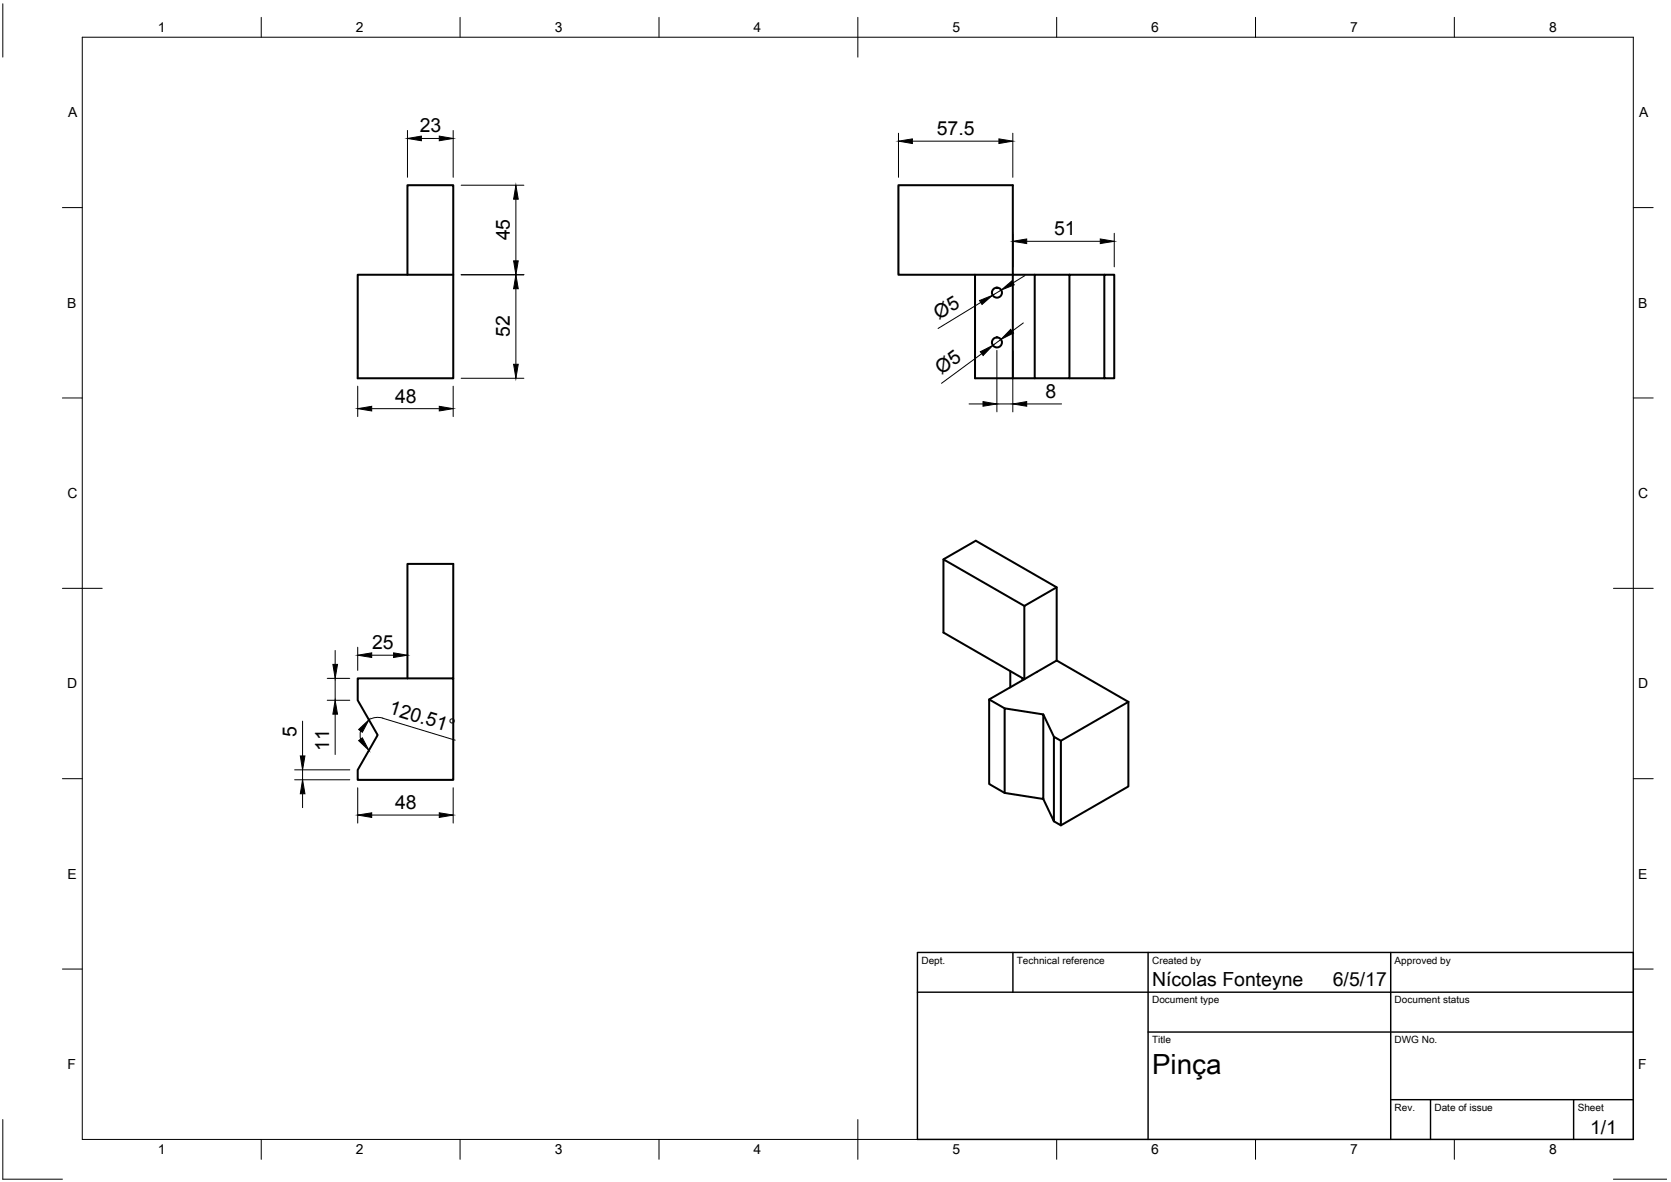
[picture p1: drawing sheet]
<svg xmlns="http://www.w3.org/2000/svg" width="420mm" height="297mm" viewBox="0 0 420 297" stroke-linecap="round" stroke-linejoin="round" font-family="sans-serif">
<!-- layer: Visible -->
<g fill="none" stroke="#000" stroke-width=".51">
<path d="M225.9 46.5h28.8v22.5h-28.8zM102.5 69v-22.5h11.5v48.6h-24.1v-26.1h24.1M245.2 69v26.1h15M260.2 69h-5.5v26.1M268.9 69h-8.7v26.1h8.7v-26.1h8.8M268.9 95.1h8.8v-26.1h2.5v26.1h-2.5M237.2 140.6l8.1-4.7 20.4 11.7v18.4M265.7 147.6l-8.1 4.7v18.4l-20.4-11.7v-18.4l20.4 11.7M102.5 170.5v-28.8h11.5v54.3h-24.1v-2.5l5.1-8.8-5.1-8.7v-5.5h24.1M248.7 175.8l17-9.8 18 10.4M252.6 178l9.7 1.5v21.3l-9.7-1.5zM252.6 178l-3.9-2.2v21.2l3.9 2.3"/>
<path d="M254 168.6v4.1M257 170.4l.1 .5M262.3 179.5l2.7 5.6M283.7 176.4l-17 9.8v21.2l-1.7-1M283.7 176.4v21.2l-17 9.8M266.7 186.2l-1.7-1.1v21.3l-2.7-5.6"/>
<circle cx="250.7" cy="73.5" r="1.26"/>
<circle cx="250.7" cy="86.1" r="1.26"/>
</g>
<!-- layer: Border -->
<g fill="none" stroke="#000" stroke-width=".25">
<path d="M.7 1v13.4M20.7 9.4h390v276.9h-390zM65.7 4.4v5M115.7 4.4v5M165.7 4.4v5M215.7 4.4v10M265.7 4.4v5M315.7 4.4v5M365.7 4.4v5M15.7 52.2h5M410.7 52.2h5M15.7 100h5"/>
<path d="M410.7 100h5M15.7 147.8h10M405.7 147.8h10M15.7 195.7h5M410.7 195.7h5M15.7 243.5h5M410.7 243.5h5M.7 281.3v15h15M65.7 286.3v5M115.7 286.3v5M165.7 286.3v5M215.7 281.3v10"/>
<path d="M265.7 286.3v5M315.7 286.3v5M365.7 286.3v5M405.7 296.3h13.4"/>
</g>
<!-- layer: TitleBlock -->
<path d="M230.7 239.4h180v46.9h-180zM254.7 239.4v9.9M288.7 239.4v46.9M349.7 239.4v46.9M230.7 249.3h180M288.7 259.4h122M349.7 276.4h61M359.7 276.4v9.9M395.7 276.4v9.9" fill="none" stroke="#000" stroke-width=".36"/>
<!-- layer: Dimensions -->
<g fill="none" stroke="#000" stroke-width=".25">
<path d="M102.5 32.8v11.8M105.9 34.8h4.6M113.9 32.8v11.8M225.9 33.5v11.1M229.4 35.5h21.8M254.7 33.5v11.1M116 46.5h15.7M129.7 50.1v15.5M254.7 58.6v8.5M280.2 58.6v8.5M116 69h15.7M129.7 72.6v18.9"/>
<path d="M246.6 76l-10.7 6.6M251.7 72.9l-2.1 1.3M257.7 69.3l-3 1.8M258.2 60.6h18.5M89.9 97v7.7M113.9 97v7.7M116 95.1h15.7M246.9 88.9l-10.2 7.4M250.7 88.1v15.4M251.7 85.3l-2 1.5M254.7 88.1v15.4M257.3 81.2l-2.8 2"/>
<path d="M93.5 102.7h17M243.7 101.5h3.5M250.7 101.5h4M258.2 101.5h8.7M82.3 170.5h5.7M82.3 176h5.7M84.3 163.5v3.5M84.3 170.5v5.5M84.3 179.5v10.1M89.9 162.6v5.9M93.5 164.7h5.5M102.5 162.6v5.9"/>
<path d="M74.1 196h13.9M74.1 193.5h13.9M76.1 181.2v8.8M76.1 193.5v2.5M76.1 199.5v3.5M89.9 198v8.8M90.7 183.7v2.1M92.8 180.9l1.7-.6 1.8 .2 18.2 5.5M113.9 198v8.8M93.5 204.8h17"/>
</g>
<g fill="#000" stroke="#000" stroke-width=".25">
<path d="M102.5 34.8l3.4-.6v1.2zM110.5 34.2l3.4 .6-3.4 .6zM225.9 35.5l3.5-.6v1.2zM251.2 34.9l3.5 .6-3.5 .6zM129.7 46.5l.6 3.6h-1.2zM129.1 65.6h1.2l-.6 3.4zM129.7 69l.6 3.6h-1.2zM246.3 75.5l3.3-1.3-2.7 2.3zM251.7 72.9l2.7-2.3 .6 1zM254.7 60.6l3.5-.6v1.2zM276.7 60l3.5 .6-3.5 .6zM129.1 91.5h1.2l-.6 3.6z"/>
<path d="M246.5 88.4l3.2-1.6-2.5 2.5zM254.1 82.8l.7 .9-3.1 1.6zM89.9 102.7l3.6-.6v1.2zM110.5 102.1l3.4 .6-3.4 .6zM247.2 100.9l3.5 .6-3.5 .6zM254.7 101.5l3.5-.6v1.2zM83.7 167h1.2l-.6 3.5zM84.3 176l.6 3.5h-1.2zM89.9 164.7l3.6-.6v1.1zM99 164.1l3.5 .6-3.5 .5zM76.1 196l.6 3.5h-1.2zM75.5 190h1.2l-.6 3.5z"/>
<path d="M90.2 183.3l2.6-2.4-1.7 3.1zM90.2 186.1l.9-.7 1.7 3.2zM89.9 204.8l3.6-.5v1.1zM110.5 204.3l3.4 .5-3.4 .6z"/>
</g>
<text font-size="7" x="289.7" y="269.9">Pinça</text>
<g font-size="4.9">
<text x="105.5" y="33.2">23</text>
<text x="235.5" y="33.9">57.5</text>
<text x="265" y="59.1">51</text>
<text x="128.2" y="60.4" transform="rotate(-90 128.2 60.4)">45</text>
<text x="236.1" y="80.4" transform="rotate(-31 236.1 80.4)">Ø5</text>
<text x="128.2" y="84.8" transform="rotate(-90 128.2 84.8)">52</text>
<text x="236.8" y="94.1" transform="rotate(-36 236.8 94.1)">Ø5</text>
<text x="99.3" y="101.2">48</text>
<text x="262.9" y="100">8</text>
<text x="93.5" y="163.1">25</text>
<text x="97.6" y="179.3" transform="rotate(17 97.6 179.3)">120.51°</text>
<text x="74.5" y="185.2" transform="rotate(-90 74.5 185.2)">5</text>
<text x="82.8" y="188.6" transform="rotate(-90 82.8 188.6)">11</text>
<text x="99.3" y="203.3">48</text>
<text x="289.7" y="247.8">Nícolas Fonteyne</text>
<text x="335.1" y="247.8">6/5/17</text>
<text x="399.8" y="284.9">1/1</text>
</g>
<g font-size="3.5">
<text x="39.7" y="8.1">1</text>
<text x="89.5" y="8.1">2</text>
<text x="139.5" y="8.1">3</text>
<text x="189.4" y="8.1">4</text>
<text x="239.5" y="8.1">5</text>
<text x="289.4" y="8.1">6</text>
<text x="339.5" y="8.1">7</text>
<text x="389.5" y="8.1">8</text>
<text x="17.1" y="29.5">A</text>
<text x="412.1" y="29.5">A</text>
<text x="16.9" y="77.3">B</text>
<text x="411.9" y="77.3">B</text>
<text x="16.9" y="125.2">C</text>
<text x="411.9" y="125.2">C</text>
<text x="16.9" y="173">D</text>
<text x="411.9" y="173">D</text>
<text x="16.9" y="220.9">E</text>
<text x="411.9" y="220.9">E</text>
<text x="16.9" y="268.7">F</text>
<text x="411.9" y="268.7">F</text>
<text x="39.7" y="290.1">1</text>
<text x="89.5" y="290.1">2</text>
<text x="139.5" y="290.1">3</text>
<text x="189.4" y="290.1">4</text>
<text x="239.5" y="290.1">5</text>
<text x="289.4" y="290.1">6</text>
<text x="339.5" y="290.1">7</text>
<text x="389.5" y="290.1">8</text>
</g>
<g font-size="2.5">
<text x="231.7" y="242.1">Dept.</text>
<text x="255.7" y="242.1">Technical reference</text>
<text x="289.7" y="242.1">Created by</text>
<text x="350.7" y="242.1">Approved by</text>
<text x="289.7" y="252.1">Document type</text>
<text x="350.7" y="252.1">Document status</text>
<text x="289.7" y="262.1">Title</text>
<text x="350.7" y="262.1">DWG No.</text>
<text x="350.7" y="279.1">Rev.</text>
<text x="360.7" y="279.1">Date of issue</text>
<text x="396.7" y="279.1">Sheet</text>
</g>
</svg>
